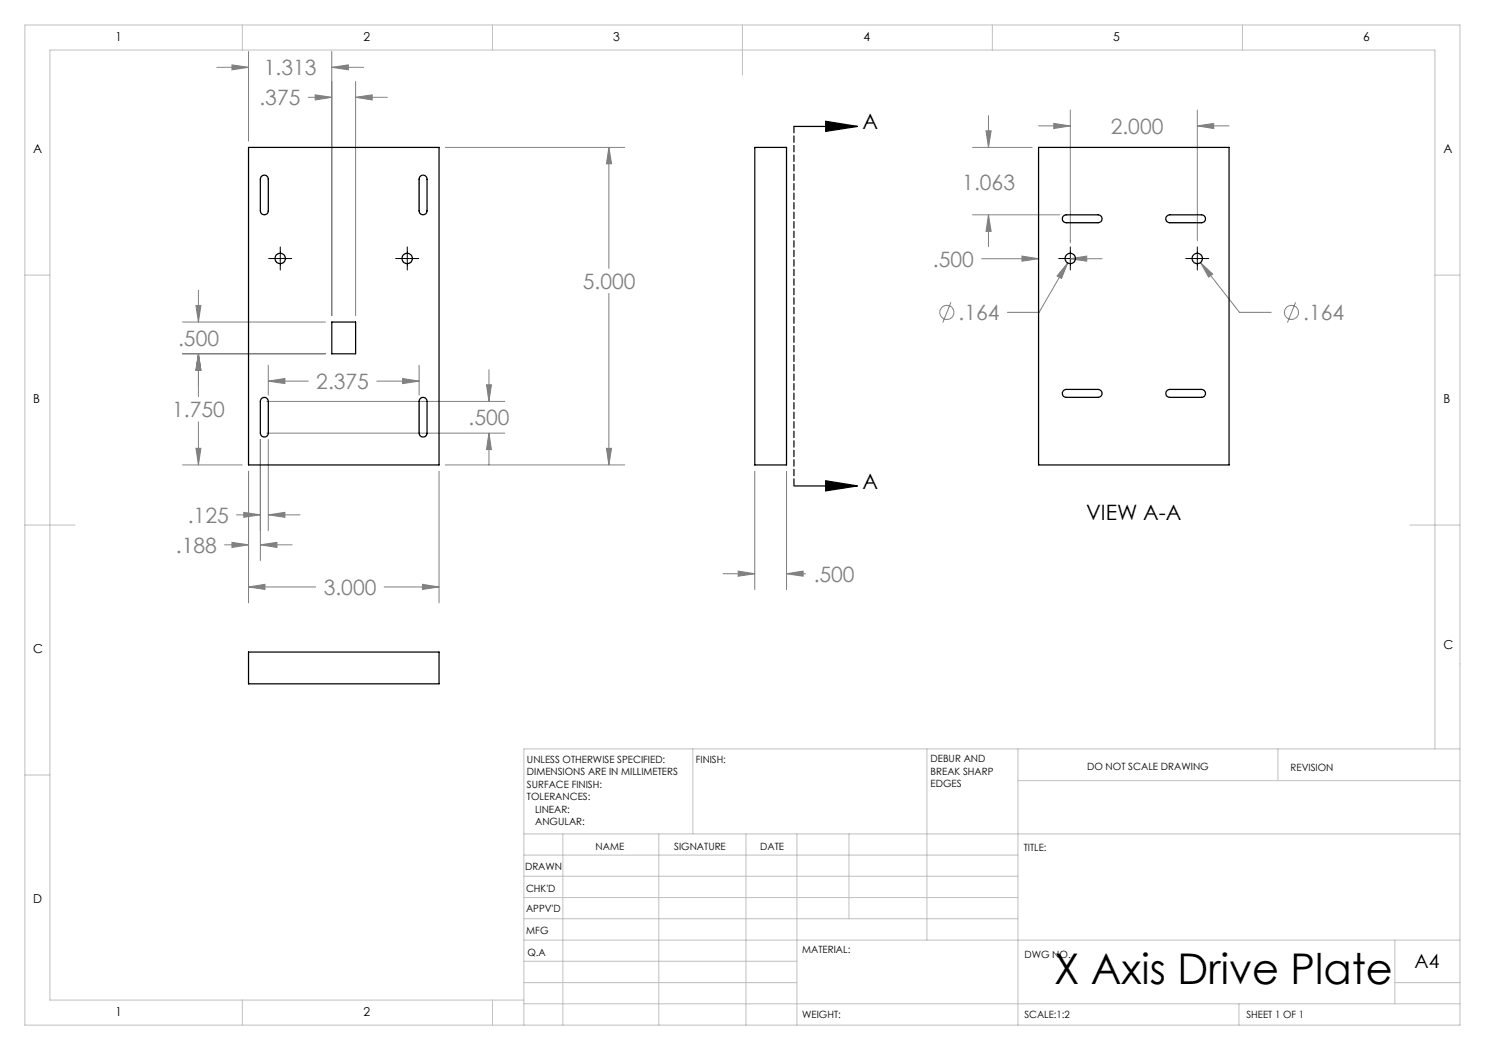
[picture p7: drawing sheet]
<svg xmlns="http://www.w3.org/2000/svg" width="297mm" height="210mm" viewBox="0 0 297 210" stroke-linecap="round" stroke-linejoin="round" font-family="sans-serif">
<g fill="none" stroke="#808080" stroke-width=".2">
<path d="M43.4 13.5h6.3M46.4 13l3.3 .5-3.3 .5zM49.7 10.3v17.9M61.6 19.5h4.8M63 19l3.4 .5-3.4 .5zM66.4 13.5l3.3-.5v1zM66.4 10.3v52.8M66.4 13.5h6.3M71.1 19.5l3.3-.5v1zM71.1 16.3v46.8M71.1 19.5h6.4M89.1 29.5h35.9"/>
<path d="M121.8 29.5l.5 3.3h-1zM121.8 29.5v24.2M194.5 29.5h11.9M197.2 26.2h1l-.5 3.3zM197.7 23.1v6.4M207.7 25.2h6.4M210.7 24.7l3.4 .5-3.4 .5zM214.1 22v26.6M239.5 25.2l3.2-.5v1zM239.5 22v26.1M239.5 25.2h6.3M39.7 58.1v6.3"/>
<path d="M121.8 58.7v34.3M194.5 43h17.5M196.3 51.7h11.4M197.7 43l.5 3.3h-1zM197.7 43v6.3M204.4 51.2l3.3 .5-3.3 .5zM213.5 52.6l-1.2 3.1-.9-.5zM213.5 52.6l-5.7 9.9h-6.3M214.1 51.7l3.2-.5v1zM214.1 51.7h6.3M240.1 52.5l2.4 2.3-.8 .6zM240.1 52.5l7.8 10h6.3"/>
<path d="M36.5 64.4h28.6M36.5 70.8h28.6M39.2 61.1h1l-.5 3.3zM39.7 70.8l.5 3.2h-1zM39.7 70.8v8.5M53.7 76.2l3.3-.5v1zM53.7 73.1v5.9M53.7 76.2h8M75.4 76.2h8.4M80.5 75.7l3.3 .5-3.3 .5zM83.8 73.1v5.9M97.3 77h1l-.5 3.3z"/>
<path d="M97.8 73.9v6.4M190.2 60.5l-1.6 4M259.1 60.5l-1.6 4M36.5 93h11.9M39.2 89.7h1l-.5 3.3zM39.7 84.4v8.6M49.7 94.3v26.3M52.1 87.9v24.2M53.3 80.3h47.7M53.3 86.6h47.7M53.7 87.9v18.2M87.8 94.3v26.3"/>
<path d="M89.1 93h35.9M97.8 86.6l.5 3.3h-1zM97.8 86.6v6.4M121.3 89.7h1l-.5 3.3zM151 94.3v23.6M157.3 94.3v23.6M44.9 109h4.8M46.4 108.5l3.3 .5-3.3 .5zM47.3 103h4.8M48.8 102.5l3.3 .5-3.3 .5zM49.7 117.4l3.3-.5v1zM49.7 117.4h13.4"/>
<path d="M52.1 109l3.3-.5v1zM52.1 109h6.3M53.7 103l3.3-.5v1zM53.7 103h6.3M76.8 117.4h11M84.5 116.9l3.3 .5-3.3 .5zM144.6 114.8h6.4M147.6 114.2l3.4 .6-3.4 .4zM157.3 114.8l3.3-.6v1zM157.3 114.8h3.8"/>
<circle cx="189.4" cy="62.5" r="1.41"/>
<circle cx="258.3" cy="62.5" r="1.41"/>
</g>
<path d="M158.8 25.3h12.7M165.1 24.3l6.4 1-6.4 1zM158.8 97.2h12.7M165.1 96.2l6.4 1-6.4 1z" fill="none" stroke="#000" stroke-width=".25"/>
<path d="M158.8 25.3v71.9" fill="none" stroke="#000" stroke-width=".25" stroke-dasharray="1.3 .6"/>
<path d="M53.7 51.7h4.6M56.1 49.4v4.6M79.1 51.7h4.6M81.5 49.4v4.6M211.7 51.7h4.7M214.1 49.4v4.6M237.1 51.7h4.7M239.5 49.4v4.6" fill="none" stroke="#000" stroke-width=".2"/>
<g fill="none" stroke="#c0c0c0" stroke-width=".2">
<path d="M5 5h287v200h-287zM48.5 5v5M98.5 5v5M148.5 5v10M198.5 5v5M248.5 5v5M5 55h5M287 55h5M5 105h10M282 105h10M5 155h5M138.6 149.8v17"/>
<path d="M185.4 149.8v38.2M203.6 149.8v55.2M203.6 156.1h88.4M255.6 149.8v6.3M287 149.8v-139.8h-277v190h94.8M292 149.8h-187.2v55.2M104.8 166.8h187.2M104.8 179.5h98.8M104.8 175.3h98.8M104.8 171h98.8M112.6 166.8v38.2M131.8 166.8v38.2"/>
<path d="M149.2 166.8v38.2M159.4 166.8v38.2M169.8 166.8v17M104.8 183.8h98.8M104.8 196.5h54.6M104.8 192.3h54.6M104.8 188h187.2M279 196.5h13M279 188v12.8M48.5 200v5M98.5 200v5M104.8 200.8h187.2"/>
<path d="M247.8 200.8v4.2"/>
</g>
<path d="M165.1 24.3l6.4 1-6.4 1zM165.1 96.2l6.4 1-6.4 1z" fill="#000"/>
<path d="M49.7 117.4l3.3-.5v1zM84.5 116.9l3.3 .5-3.3 .5zM121.3 89.7h1l-.5 3.3zM121.8 29.5l.5 3.3h-1zM39.2 61.1h1l-.5 3.3zM39.7 70.8l.5 3.2h-1zM71.1 19.5l3.3-.5v1zM63 19l3.4 .5-3.4 .5zM39.7 70.8l.5 3.2h-1zM39.2 89.7h1l-.5 3.3zM66.4 13.5l3.3-.5v1zM46.4 13l3.3 .5-3.3 .5zM52.1 109l3.3-.5v1zM46.4 108.5l3.3 .5-3.3 .5zM97.3 77h1l-.5 3.3zM97.8 86.6l.5 3.3h-1zM48.8 102.5l3.3 .5-3.3 .5zM53.7 103l3.3-.5v1zM53.7 76.2l3.3-.5v1zM80.5 75.7l3.3 .5-3.3 .5zM157.3 114.8l3.3-.6v1zM147.6 114.2l3.4 .6-3.4 .4zM214.1 51.7l3.2-.5v1zM204.4 51.2l3.3 .5-3.3 .5zM210.7 24.7l3.4 .5-3.4 .5zM239.5 25.2l3.2-.5v1zM213.5 52.6l-2.1 2.6 .9 .5zM240.1 52.5l1.6 2.9 .8-.6zM197.7 43l.5 3.3h-1zM197.2 26.2h1l-.5 3.3z" fill="#808080"/>
<g fill="none" stroke="#000" stroke-width=".25">
<path d="M49.7 29.5h38.1v63.5h-38.1zM52.5 35.1a.79 .79 0 0 1 1.2 .7v6.4a.79 .79 0 0 1-.8 .8 .79 .79 0 0 1-.8-.8v-6.4l.1-.4zM84.2 35.1a.79 .79 0 0 1 1.2 .7v6.4a.79 .79 0 0 1-.8 .8 .79 .79 0 0 1-.8-.8v-6.4l.1-.4zM151 29.5h6.3v63.5h-6.3zM207.7 29.5h38.1v63.5h-38.1zM212.7 43.2l.6-.2h6.3a.79 .79 0 0 1 .8 .8 .79 .79 0 0 1-.8 .7h-6.3a.79 .79 0 0 1-.8-.4 .79 .79 0 0 1 .2-.9zM233.4 43.2l.6-.2h6.3a.79 .79 0 0 1 .8 .8 .79 .79 0 0 1-.8 .7h-6.3a.78 .78 0 0 1-.8-.4 .78 .78 0 0 1 .2-.9zM52.5 79.6a.79 .79 0 0 1 1.2 .7v6.3a.79 .79 0 0 1-.8 .8 .79 .79 0 0 1-.8-.8v-6.3l.1-.4zM66.4 64.4h4.7v6.4h-4.7zM84.2 79.6a.79 .79 0 0 1 1.2 .7v6.3a.79 .79 0 0 1-.8 .8 .79 .79 0 0 1-.8-.8v-6.3l.1-.4zM212.7 78.1l.6-.2h6.3a.79 .79 0 0 1 .8 .8 .79 .79 0 0 1-.8 .8h-6.3a.79 .79 0 0 1-.8-.5 .79 .79 0 0 1 .2-.9zM233.4 78.1l.6-.2h6.3a.79 .79 0 0 1 .8 .8 .79 .79 0 0 1-.8 .8h-6.3a.78 .78 0 0 1-.8-.5 .78 .78 0 0 1 .2-.9z"/>
<path d="M49.7 130.4h38.1v6.4h-38.1z"/>
<circle cx="56" cy="51.7" r="1.04"/>
<circle cx="81.4" cy="51.7" r="1.04"/>
<circle cx="214" cy="51.7" r="1.04"/>
<circle cx="239.4" cy="51.7" r="1.04"/>
</g>
<text font-size="8.5" x="210.8" y="196.7">X Axis Drive Plate</text>
<g font-size="4.2" fill="#808080">
<text x="52.8" y="15">1.313</text>
<text x="51.9" y="21">.375</text>
<text x="222.1" y="26.8">2.000</text>
<text x="192.5" y="37.9">1.063</text>
<text x="186.6" y="53.3">.500</text>
<text x="116.6" y="57.8">5.000</text>
<text x="191.7" y="64.1">.164</text>
<text x="260.6" y="64.1">.164</text>
<text x="35.6" y="69.1">.500</text>
<text x="63.3" y="77.8">2.375</text>
<text x="34.5" y="83.4">1.750</text>
<text x="93.7" y="85">.500</text>
<text x="37.6" y="104.5">.125</text>
<text x="35.2" y="110.5">.188</text>
<text x="64.7" y="119">3.000</text>
<text x="162.7" y="116.3">.500</text>
</g>
<g font-size="4.2">
<text x="172.5" y="25.9">A</text>
<text x="172.5" y="97.8">A</text>
<text x="217.2" y="104.1">VIEW A-A</text>
</g>
<text font-size="3.9" x="282.9" y="193.6">A4</text>
<g font-size="2.5">
<text x="23.1" y="8.2">1</text>
<text x="72.7" y="8.2">2</text>
<text x="122.7" y="8.2">3</text>
<text x="172.7" y="8.2">4</text>
<text x="222.7" y="8.2">5</text>
<text x="272.7" y="8.2">6</text>
<text x="6.7" y="30.7">A</text>
<text x="288.7" y="30.7">A</text>
<text x="6.7" y="80.7">B</text>
<text x="288.7" y="80.7">B</text>
<text x="6.7" y="130.7">C</text>
<text x="288.7" y="129.7">C</text>
<text x="6.7" y="180.7">D</text>
<text x="23.1" y="203.2">1</text>
<text x="72.7" y="203.2">2</text>
</g>
<g font-size="2">
<text x="105.4" y="152.6">UNLESS OTHERWISE SPECIFIED:</text>
<text x="105.4" y="155.1">DIMENSIONS ARE IN MILLIMETERS</text>
<text x="139.2" y="152.6">FINISH:</text>
<text x="186.1" y="152.5">DEBUR AND</text>
<text x="186.1" y="155">BREAK SHARP</text>
<text x="217.4" y="154">DO NOT SCALE DRAWING</text>
<text x="258.1" y="154.2">REVISION</text>
<text x="105.4" y="157.6">SURFACE FINISH:</text>
<text x="105.4" y="160.1">TOLERANCES:</text>
<text x="186.1" y="157.5">EDGES</text>
<text x="107" y="162.6">LINEAR:</text>
<text x="107" y="165.1">ANGULAR:</text>
<text x="119.1" y="170">NAME</text>
<text x="134.8" y="169.9">SIGNATURE</text>
<text x="152" y="169.9">DATE</text>
<text x="204.8" y="170.2">TITLE:</text>
<text x="105" y="174.1">DRAWN</text>
<text x="105.2" y="178.3">CHK'D</text>
<text x="105.2" y="182.4">APPV'D</text>
<text x="105.3" y="186.8">MFG</text>
<text x="105.5" y="191.1">Q.A</text>
<text x="160.5" y="190.5">MATERIAL:</text>
<text x="204.9" y="191.6">DWG NO.</text>
<text x="160.4" y="203.5">WEIGHT:</text>
<text x="204.9" y="203.6">SCALE:1:2</text>
<text x="249.3" y="203.6">SHEET 1 OF 1</text>
</g>
</svg>
